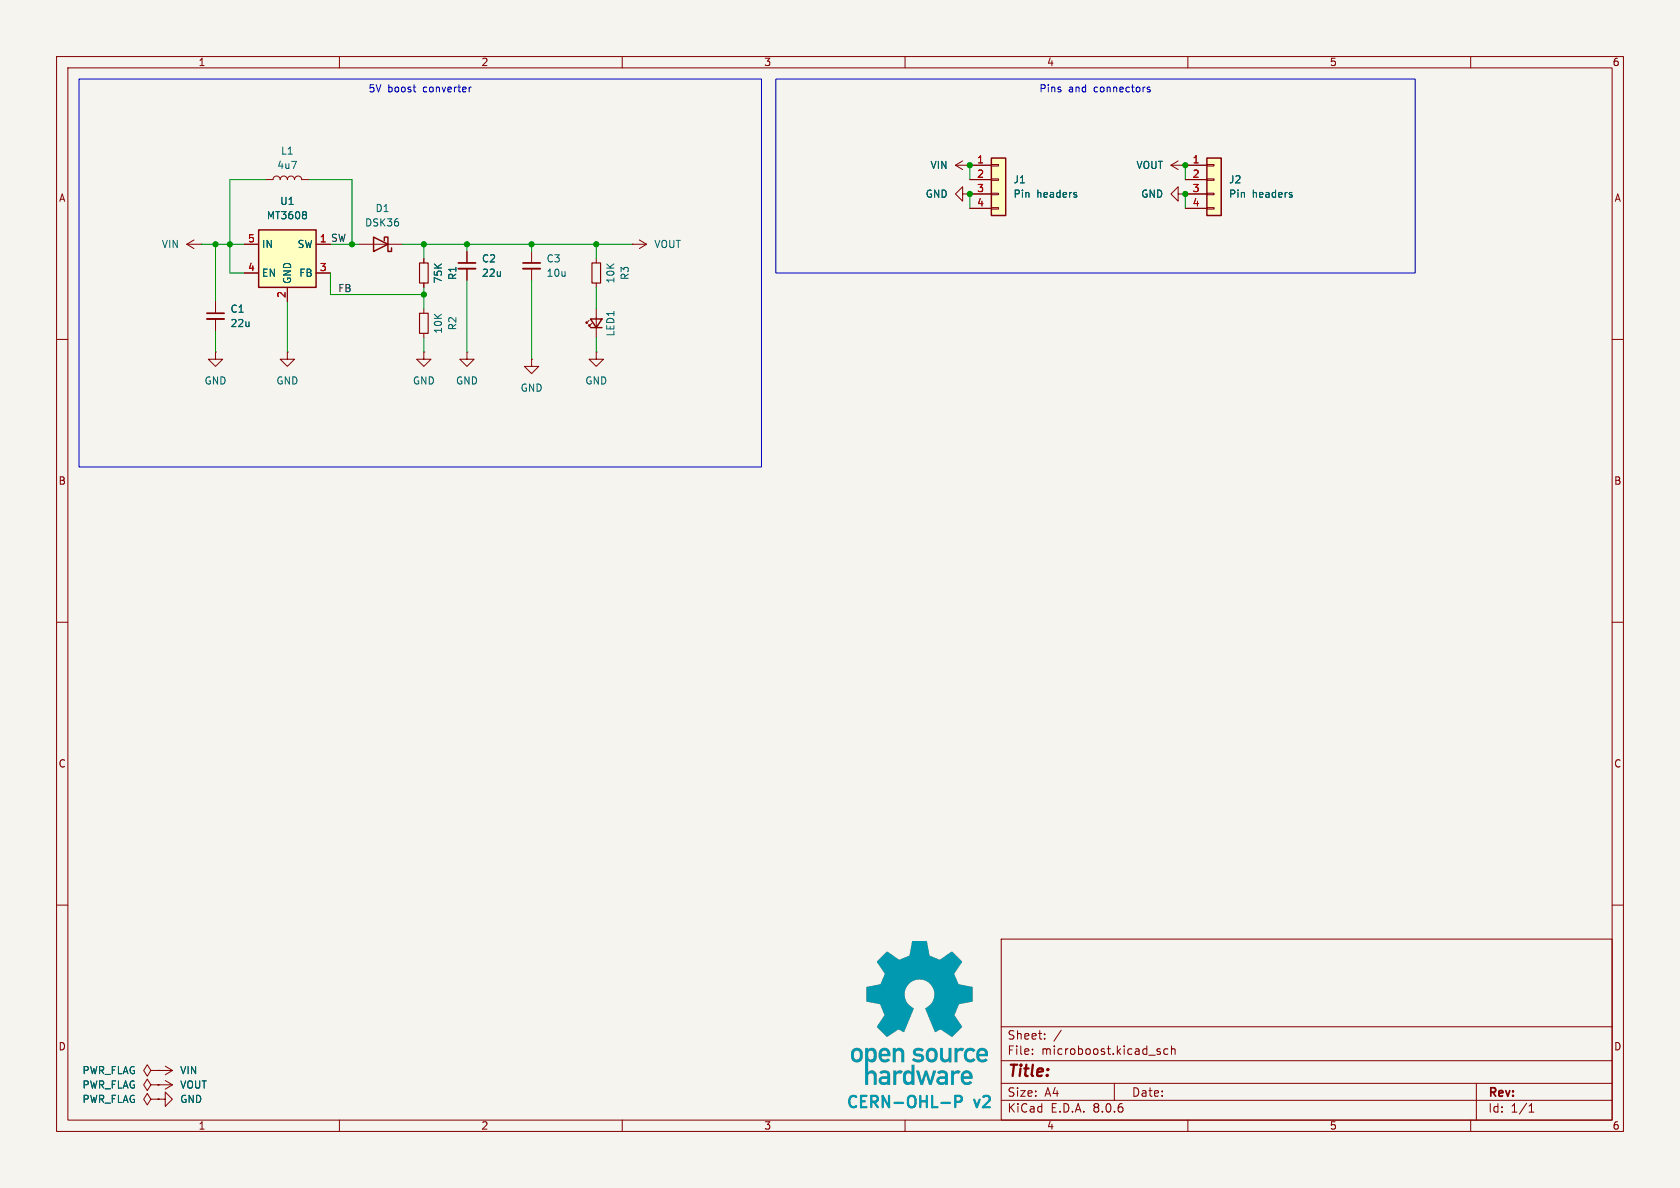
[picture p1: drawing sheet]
(kicad_sch
 (version 20231120)
 (generator "eeschema")
 (generator_version "8.0")
 (paper "A4")
 (lib_symbols
  (symbol "Connector_Generic:Conn_01x04"
   (pin_names
    (offset 1.016) hide) (exclude_from_sim no) (in_bom yes) (on_board yes)
   (property "Reference" "J" (at 0 5.08 0) (effects (font (size 1.27 1.27))))
   (property "Value" "Conn_01x04" (at 0 -7.62 0) (effects (font (size 1.27 1.27))))
   (property "Footprint" "" (at 0 0 0) (effects (font (size 1.27 1.27)) (hide yes)))
   (property "Datasheet" "~" (at 0 0 0) (effects (font (size 1.27 1.27)) (hide yes)))
   (property "Description" "Generic connector, single row, 01x04, script generated (kicad-library-utils/schlib/autogen/connector/)" (at 0 0 0) (effects (font (size 1.27 1.27)) (hide yes)))
   (symbol "Conn_01x04_1_1"
    (rectangle (start -1.27 -4.953) (end 0 -5.207) (stroke (width 0.1524) (type default)) (fill (type none)))
    (rectangle (start -1.27 -2.413) (end 0 -2.667) (stroke (width 0.1524) (type default)) (fill (type none)))
    (rectangle (start -1.27 0.127) (end 0 -0.127) (stroke (width 0.1524) (type default)) (fill (type none)))
    (rectangle (start -1.27 2.667) (end 0 2.413) (stroke (width 0.1524) (type default)) (fill (type none)))
    (rectangle (start -1.27 3.81) (end 1.27 -6.35) (stroke (width 0.254) (type default)) (fill (type background)))
    (pin passive line (at -5.08 2.54 0) (length 3.81) (name "Pin_1" (effects (font (size 1.27 1.27)))) (number "1" (effects (font (size 1.27 1.27)))))
    (pin passive line (at -5.08 0 0) (length 3.81) (name "Pin_2" (effects (font (size 1.27 1.27)))) (number "2" (effects (font (size 1.27 1.27)))))
    (pin passive line (at -5.08 -2.54 0) (length 3.81) (name "Pin_3" (effects (font (size 1.27 1.27)))) (number "3" (effects (font (size 1.27 1.27)))))
    (pin passive line (at -5.08 -5.08 0) (length 3.81) (name "Pin_4" (effects (font (size 1.27 1.27)))) (number "4" (effects (font (size 1.27 1.27)))))))
  (symbol "Device:C_Small"
   (pin_numbers hide)
   (pin_names
    (offset 0.254) hide) (exclude_from_sim no) (in_bom yes) (on_board yes)
   (property "Reference" "C" (at 0.254 1.778 0) (effects (font (size 1.27 1.27)) (justify left)))
   (property "Value" "C_Small" (at 0.254 -2.032 0) (effects (font (size 1.27 1.27)) (justify left)))
   (property "Footprint" "" (at 0 0 0) (effects (font (size 1.27 1.27)) (hide yes)))
   (property "Datasheet" "~" (at 0 0 0) (effects (font (size 1.27 1.27)) (hide yes)))
   (property "Description" "Unpolarized capacitor, small symbol" (at 0 0 0) (effects (font (size 1.27 1.27)) (hide yes)))
   (symbol "C_Small_0_1"
    (polyline (pts (xy -1.524 -0.508) (xy 1.524 -0.508)) (stroke (width 0.3302) (type default)) (fill (type none)))
    (polyline (pts (xy -1.524 0.508) (xy 1.524 0.508)) (stroke (width 0.3048) (type default)) (fill (type none))))
   (symbol "C_Small_1_1"
    (pin passive line (at 0 2.54 270) (length 2.032) (name "~" (effects (font (size 1.27 1.27)))) (number "1" (effects (font (size 1.27 1.27)))))
    (pin passive line (at 0 -2.54 90) (length 2.032) (name "~" (effects (font (size 1.27 1.27)))) (number "2" (effects (font (size 1.27 1.27)))))))
  (symbol "Device:D_Schottky"
   (pin_numbers hide)
   (pin_names
    (offset 1.016) hide) (exclude_from_sim no) (in_bom yes) (on_board yes)
   (property "Reference" "D" (at 0 2.54 0) (effects (font (size 1.27 1.27))))
   (property "Value" "D_Schottky" (at 0 -2.54 0) (effects (font (size 1.27 1.27))))
   (property "Footprint" "" (at 0 0 0) (effects (font (size 1.27 1.27)) (hide yes)))
   (property "Datasheet" "~" (at 0 0 0) (effects (font (size 1.27 1.27)) (hide yes)))
   (property "Description" "Schottky diode" (at 0 0 0) (effects (font (size 1.27 1.27)) (hide yes)))
   (symbol "D_Schottky_0_1"
    (polyline (pts (xy 1.27 0) (xy -1.27 0)) (stroke (width 0) (type default)) (fill (type none)))
    (polyline (pts (xy 1.27 1.27) (xy 1.27 -1.27) (xy -1.27 0) (xy 1.27 1.27)) (stroke (width 0.254) (type default)) (fill (type none)))
    (polyline (pts (xy -1.905 0.635) (xy -1.905 1.27) (xy -1.27 1.27) (xy -1.27 -1.27) (xy -0.635 -1.27) (xy -0.635 -0.635)) (stroke (width 0.254) (type default)) (fill (type none))))
   (symbol "D_Schottky_1_1"
    (pin passive line (at -3.81 0 0) (length 2.54) (name "K" (effects (font (size 1.27 1.27)))) (number "1" (effects (font (size 1.27 1.27)))))
    (pin passive line (at 3.81 0 180) (length 2.54) (name "A" (effects (font (size 1.27 1.27)))) (number "2" (effects (font (size 1.27 1.27)))))))
  (symbol "Device:L"
   (pin_numbers hide)
   (pin_names
    (offset 1.016) hide) (exclude_from_sim no) (in_bom yes) (on_board yes)
   (property "Reference" "L" (at -1.27 0 90) (effects (font (size 1.27 1.27))))
   (property "Value" "L" (at 1.905 0 90) (effects (font (size 1.27 1.27))))
   (property "Footprint" "" (at 0 0 0) (effects (font (size 1.27 1.27)) (hide yes)))
   (property "Datasheet" "~" (at 0 0 0) (effects (font (size 1.27 1.27)) (hide yes)))
   (property "Description" "Inductor" (at 0 0 0) (effects (font (size 1.27 1.27)) (hide yes)))
   (symbol "L_0_1"
    (arc (start 0 -2.54) (mid 0.6323 -1.905) (end 0 -1.27) (stroke (width 0) (type default)) (fill (type none)))
    (arc (start 0 -1.27) (mid 0.6323 -0.635) (end 0 0) (stroke (width 0) (type default)) (fill (type none)))
    (arc (start 0 0) (mid 0.6323 0.635) (end 0 1.27) (stroke (width 0) (type default)) (fill (type none)))
    (arc (start 0 1.27) (mid 0.6323 1.905) (end 0 2.54) (stroke (width 0) (type default)) (fill (type none))))
   (symbol "L_1_1"
    (pin passive line (at 0 3.81 270) (length 1.27) (name "1" (effects (font (size 1.27 1.27)))) (number "1" (effects (font (size 1.27 1.27)))))
    (pin passive line (at 0 -3.81 90) (length 1.27) (name "2" (effects (font (size 1.27 1.27)))) (number "2" (effects (font (size 1.27 1.27)))))))
  (symbol "Device:LED_Small"
   (pin_numbers hide)
   (pin_names
    (offset 0.254) hide) (exclude_from_sim no) (in_bom yes) (on_board yes)
   (property "Reference" "D" (at -1.27 3.175 0) (effects (font (size 1.27 1.27)) (justify left)))
   (property "Value" "LED_Small" (at -4.445 -2.54 0) (effects (font (size 1.27 1.27)) (justify left)))
   (property "Footprint" "" (at 0 0 90) (effects (font (size 1.27 1.27)) (hide yes)))
   (property "Datasheet" "~" (at 0 0 90) (effects (font (size 1.27 1.27)) (hide yes)))
   (property "Description" "Light emitting diode, small symbol" (at 0 0 0) (effects (font (size 1.27 1.27)) (hide yes)))
   (symbol "LED_Small_0_1"
    (polyline (pts (xy -0.762 -1.016) (xy -0.762 1.016)) (stroke (width 0.254) (type default)) (fill (type none)))
    (polyline (pts (xy 1.016 0) (xy -0.762 0)) (stroke (width 0) (type default)) (fill (type none)))
    (polyline (pts (xy 0.762 -1.016) (xy -0.762 0) (xy 0.762 1.016) (xy 0.762 -1.016)) (stroke (width 0.254) (type default)) (fill (type none)))
    (polyline (pts (xy 0 0.762) (xy -0.508 1.27) (xy -0.254 1.27) (xy -0.508 1.27) (xy -0.508 1.016)) (stroke (width 0) (type default)) (fill (type none)))
    (polyline (pts (xy 0.508 1.27) (xy 0 1.778) (xy 0.254 1.778) (xy 0 1.778) (xy 0 1.524)) (stroke (width 0) (type default)) (fill (type none))))
   (symbol "LED_Small_1_1"
    (pin passive line (at -2.54 0 0) (length 1.778) (name "K" (effects (font (size 1.27 1.27)))) (number "1" (effects (font (size 1.27 1.27)))))
    (pin passive line (at 2.54 0 180) (length 1.778) (name "A" (effects (font (size 1.27 1.27)))) (number "2" (effects (font (size 1.27 1.27)))))))
  (symbol "Device:R_Small"
   (pin_numbers hide)
   (pin_names
    (offset 0.254) hide) (exclude_from_sim no) (in_bom yes) (on_board yes)
   (property "Reference" "R" (at 0.762 0.508 0) (effects (font (size 1.27 1.27)) (justify left)))
   (property "Value" "R_Small" (at 0.762 -1.016 0) (effects (font (size 1.27 1.27)) (justify left)))
   (property "Footprint" "" (at 0 0 0) (effects (font (size 1.27 1.27)) (hide yes)))
   (property "Datasheet" "~" (at 0 0 0) (effects (font (size 1.27 1.27)) (hide yes)))
   (property "Description" "Resistor, small symbol" (at 0 0 0) (effects (font (size 1.27 1.27)) (hide yes)))
   (symbol "R_Small_0_1"
    (rectangle (start -0.762 1.778) (end 0.762 -1.778) (stroke (width 0.2032) (type default)) (fill (type none))))
   (symbol "R_Small_1_1"
    (pin passive line (at 0 2.54 270) (length 0.762) (name "~" (effects (font (size 1.27 1.27)))) (number "1" (effects (font (size 1.27 1.27)))))
    (pin passive line (at 0 -2.54 90) (length 0.762) (name "~" (effects (font (size 1.27 1.27)))) (number "2" (effects (font (size 1.27 1.27)))))))
  (symbol "lcsc:MT3608" (exclude_from_sim no) (in_bom yes) (on_board yes)
   (property "Reference" "U" (at -2.54 8.89 0) (effects (font (size 1.27 1.27)) (justify left)))
   (property "Value" "MT3608" (at -3.81 6.35 0) (effects (font (size 1.27 1.27)) (justify left)))
   (property "Footprint" "Package_TO_SOT_SMD:SOT-23-6" (at 1.27 -6.35 0) (effects (font (size 1.27 1.27)
    (italic yes)) (justify left) (hide yes)))
   (property "Datasheet" "https://www.olimex.com/Products/Breadboarding/BB-PWR-3608/resources/MT3608.pdf" (at -6.35 11.43 0) (effects (font (size 1.27 1.27)) (hide yes)))
   (property "Description" "High Efficiency 1.2MHz 2A Step Up Converter, 2-24V Vin, 28V Vout, 4A current limit, 1.2MHz, SOT23-6" (at 0 0 0) (effects (font (size 1.27 1.27)) (hide yes)))
   (property "LCSC Part" "C84817" (at 0 0 0) (effects (font (size 1.27 1.27)) (hide yes)))
   (property "JLCPCB_CORRECTION" "0; 0; 270" (at 0 0 0) (effects (font (size 1.27 1.27)) (hide yes)))
   (symbol "MT3608_0_1"
    (rectangle (start -5.08 5.08) (end 5.08 -5.08) (stroke (width 0.254) (type default)) (fill (type background))))
   (symbol "MT3608_1_1"
    (pin passive line (at 7.62 2.54 180) (length 2.54) (name "SW" (effects (font (size 1.27 1.27)))) (number "1" (effects (font (size 1.27 1.27)))))
    (pin power_in line (at 0 -7.62 90) (length 2.54) (name "GND" (effects (font (size 1.27 1.27)))) (number "2" (effects (font (size 1.27 1.27)))))
    (pin input line (at 7.62 -2.54 180) (length 2.54) (name "FB" (effects (font (size 1.27 1.27)))) (number "3" (effects (font (size 1.27 1.27)))))
    (pin input line (at -7.62 -2.54 0) (length 2.54) (name "EN" (effects (font (size 1.27 1.27)))) (number "4" (effects (font (size 1.27 1.27)))))
    (pin power_in line (at -7.62 2.54 0) (length 2.54) (name "IN" (effects (font (size 1.27 1.27)))) (number "5" (effects (font (size 1.27 1.27)))))
    (pin no_connect line (at 5.08 0 180) (length 2.54) hide (name "NC" (effects (font (size 1.27 1.27)))) (number "6" (effects (font (size 1.27 1.27)))))))
  (symbol "power:GND"
   (power)
   (pin_numbers hide)
   (pin_names
    (offset 0) hide) (exclude_from_sim no) (in_bom yes) (on_board yes)
   (property "Reference" "#PWR" (at 0 -6.35 0) (effects (font (size 1.27 1.27)) (hide yes)))
   (property "Value" "GND" (at 0 -3.81 0) (effects (font (size 1.27 1.27))))
   (property "Footprint" "" (at 0 0 0) (effects (font (size 1.27 1.27)) (hide yes)))
   (property "Datasheet" "" (at 0 0 0) (effects (font (size 1.27 1.27)) (hide yes)))
   (property "Description" "Power symbol creates a global label with name \"GND\" , ground" (at 0 0 0) (effects (font (size 1.27 1.27)) (hide yes)))
   (symbol "GND_0_1"
    (polyline (pts (xy 0 0) (xy 0 -1.27) (xy 1.27 -1.27) (xy 0 -2.54) (xy -1.27 -1.27) (xy 0 -1.27)) (stroke (width 0) (type default)) (fill (type none))))
   (symbol "GND_1_1"
    (pin power_in line (at 0 0 270) (length 0) (name "~" (effects (font (size 1.27 1.27)))) (number "1" (effects (font (size 1.27 1.27)))))))
  (symbol "power:PWR_FLAG"
   (power)
   (pin_numbers hide)
   (pin_names
    (offset 0) hide) (exclude_from_sim no) (in_bom yes) (on_board yes)
   (property "Reference" "#FLG" (at 0 1.905 0) (effects (font (size 1.27 1.27)) (hide yes)))
   (property "Value" "PWR_FLAG" (at 0 3.81 0) (effects (font (size 1.27 1.27))))
   (property "Footprint" "" (at 0 0 0) (effects (font (size 1.27 1.27)) (hide yes)))
   (property "Datasheet" "~" (at 0 0 0) (effects (font (size 1.27 1.27)) (hide yes)))
   (property "Description" "Special symbol for telling ERC where power comes from" (at 0 0 0) (effects (font (size 1.27 1.27)) (hide yes)))
   (symbol "PWR_FLAG_0_0"
    (pin power_out line (at 0 0 90) (length 0) (name "~" (effects (font (size 1.27 1.27)))) (number "1" (effects (font (size 1.27 1.27))))))
   (symbol "PWR_FLAG_0_1"
    (polyline (pts (xy 0 0) (xy 0 1.27) (xy -1.016 1.905) (xy 0 2.54) (xy 1.016 1.905) (xy 0 1.27)) (stroke (width 0) (type default)) (fill (type none)))))
  (symbol "power:VCC"
   (power)
   (pin_numbers hide)
   (pin_names
    (offset 0) hide) (exclude_from_sim no) (in_bom yes) (on_board yes)
   (property "Reference" "#PWR" (at 0 -3.81 0) (effects (font (size 1.27 1.27)) (hide yes)))
   (property "Value" "VCC" (at 0 3.556 0) (effects (font (size 1.27 1.27))))
   (property "Footprint" "" (at 0 0 0) (effects (font (size 1.27 1.27)) (hide yes)))
   (property "Datasheet" "" (at 0 0 0) (effects (font (size 1.27 1.27)) (hide yes)))
   (property "Description" "Power symbol creates a global label with name \"VCC\"" (at 0 0 0) (effects (font (size 1.27 1.27)) (hide yes)))
   (symbol "VCC_0_1"
    (polyline (pts (xy -0.762 1.27) (xy 0 2.54)) (stroke (width 0) (type default)) (fill (type none)))
    (polyline (pts (xy 0 0) (xy 0 2.54)) (stroke (width 0) (type default)) (fill (type none)))
    (polyline (pts (xy 0 2.54) (xy 0.762 1.27)) (stroke (width 0) (type default)) (fill (type none))))
   (symbol "VCC_1_1"
    (pin power_in line (at 0 0 90) (length 0) (name "~" (effects (font (size 1.27 1.27)))) (number "1" (effects (font (size 1.27 1.27))))))))
 (junction
  (at 171.45 34.29)
  (diameter 0)
  (color 0 0 0 0))
 (junction
  (at 74.93 52.07)
  (diameter 0)
  (color 0 0 0 0))
 (junction
  (at 82.55 43.18)
  (diameter 0)
  (color 0 0 0 0))
 (junction
  (at 105.41 43.18)
  (diameter 0)
  (color 0 0 0 0))
 (junction
  (at 209.55 29.21)
  (diameter 0)
  (color 0 0 0 0))
 (junction
  (at 209.55 34.29)
  (diameter 0)
  (color 0 0 0 0))
 (junction
  (at 171.45 29.21)
  (diameter 0)
  (color 0 0 0 0))
 (junction
  (at 62.23 43.18)
  (diameter 0)
  (color 0 0 0 0))
 (junction
  (at 40.64 43.18)
  (diameter 0)
  (color 0 0 0 0))
 (junction
  (at 93.98 43.18)
  (diameter 0)
  (color 0 0 0 0))
 (junction
  (at 74.93 43.18)
  (diameter 0)
  (color 0 0 0 0))
 (junction
  (at 38.1 43.18)
  (diameter 0)
  (color 0 0 0 0))
 (wire
  (pts (xy 105.41 50.8) (xy 105.41 54.61))
  (stroke (width 0) (type default)))
 (wire
  (pts (xy 43.18 48.26) (xy 40.64 48.26))
  (stroke (width 0) (type default)))
 (wire
  (pts (xy 74.93 43.18) (xy 82.55 43.18))
  (stroke (width 0) (type default)))
 (wire
  (pts (xy 58.42 48.26) (xy 58.42 52.07))
  (stroke (width 0) (type default)))
 (wire
  (pts (xy 38.1 58.42) (xy 38.1 62.23))
  (stroke (width 0) (type default)))
 (wire
  (pts (xy 71.12 43.18) (xy 74.93 43.18))
  (stroke (width 0) (type default)))
 (wire
  (pts (xy 74.93 43.18) (xy 74.93 45.72))
  (stroke (width 0) (type default)))
 (wire
  (pts (xy 93.98 49.53) (xy 93.98 63.5))
  (stroke (width 0) (type default)))
 (wire
  (pts (xy 82.55 43.18) (xy 82.55 44.45))
  (stroke (width 0) (type default)))
 (wire
  (pts (xy 58.42 43.18) (xy 62.23 43.18))
  (stroke (width 0) (type default)))
 (wire
  (pts (xy 40.64 31.75) (xy 40.64 43.18))
  (stroke (width 0) (type default)))
 (wire
  (pts (xy 105.41 43.18) (xy 105.41 45.72))
  (stroke (width 0) (type default)))
 (wire
  (pts (xy 62.23 43.18) (xy 63.5 43.18))
  (stroke (width 0) (type default)))
 (wire
  (pts (xy 74.93 50.8) (xy 74.93 52.07))
  (stroke (width 0) (type default)))
 (wire
  (pts (xy 38.1 43.18) (xy 40.64 43.18))
  (stroke (width 0) (type default)))
 (wire
  (pts (xy 40.64 48.26) (xy 40.64 43.18))
  (stroke (width 0) (type default)))
 (wire
  (pts (xy 105.41 43.18) (xy 111.76 43.18))
  (stroke (width 0) (type default)))
 (wire
  (pts (xy 38.1 43.18) (xy 38.1 53.34))
  (stroke (width 0) (type default)))
 (wire
  (pts (xy 171.45 29.21) (xy 171.45 31.75))
  (stroke (width 0) (type default)))
 (wire
  (pts (xy 62.23 31.75) (xy 62.23 43.18))
  (stroke (width 0) (type default)))
 (wire
  (pts (xy 54.61 31.75) (xy 62.23 31.75))
  (stroke (width 0) (type default)))
 (wire
  (pts (xy 74.93 59.69) (xy 74.93 62.23))
  (stroke (width 0) (type default)))
 (wire
  (pts (xy 40.64 31.75) (xy 46.99 31.75))
  (stroke (width 0) (type default)))
 (wire
  (pts (xy 50.8 53.34) (xy 50.8 62.23))
  (stroke (width 0) (type default)))
 (wire
  (pts (xy 82.55 49.53) (xy 82.55 62.23))
  (stroke (width 0) (type default)))
 (wire
  (pts (xy 171.45 34.29) (xy 171.45 36.83))
  (stroke (width 0) (type default)))
 (wire
  (pts (xy 58.42 52.07) (xy 74.93 52.07))
  (stroke (width 0) (type default)))
 (wire
  (pts (xy 74.93 52.07) (xy 74.93 54.61))
  (stroke (width 0) (type default)))
 (wire
  (pts (xy 82.55 43.18) (xy 93.98 43.18))
  (stroke (width 0) (type default)))
 (wire
  (pts (xy 105.41 59.69) (xy 105.41 62.23))
  (stroke (width 0) (type default)))
 (wire
  (pts (xy 93.98 43.18) (xy 105.41 43.18))
  (stroke (width 0) (type default)))
 (wire
  (pts (xy 40.64 43.18) (xy 43.18 43.18))
  (stroke (width 0) (type default)))
 (wire
  (pts (xy 93.98 43.18) (xy 93.98 44.45))
  (stroke (width 0) (type default)))
 (wire
  (pts (xy 209.55 34.29) (xy 209.55 36.83))
  (stroke (width 0) (type default)))
 (wire
  (pts (xy 209.55 29.21) (xy 209.55 31.75))
  (stroke (width 0) (type default)))
 (wire
  (pts (xy 35.56 43.18) (xy 38.1 43.18))
  (stroke (width 0) (type default)))
 (image
  (at 162.56 179.07)
  (scale 0.37481)
  (data))
 (text_box "Pins and connectors"
  (exclude_from_sim no)
  (at 137.16 13.97 0)
  (size 113.03 34.29)
  (stroke (width 0) (type default))
  (fill (type none))
  (effects (font (size 1.27 1.27)) (justify top)))
 (text_box "5V boost converter\n"
  (exclude_from_sim no)
  (at 13.97 13.97 0)
  (size 120.65 68.58)
  (stroke (width 0) (type default))
  (fill (type none))
  (effects (font (size 1.27 1.27)) (justify top)))
 (text "CERN-OHL-P v2"
  (exclude_from_sim no)
  (at 162.56 195.072 0)
  (effects (font (size 2 2) (thickness 0.4)
    (bold yes) (color 0 153 176 1))))
 (label "FB"
  (at 59.69 52.07 0)
  (fields_autoplaced yes)
  (effects (font (size 1.27 1.27)) (justify left bottom)))
 (label "SW"
  (at 58.42 43.18 0)
  (fields_autoplaced yes)
  (effects (font (size 1.27 1.27)) (justify left bottom)))
 (symbol
  (lib_id "Device:D_Schottky")
  (at 67.31 43.18 180)
  (unit 1)
  (exclude_from_sim no)
  (in_bom yes)
  (on_board yes)
  (dnp no)
  (fields_autoplaced yes)
  (property "Reference" "D1" (at 67.6275 36.83 0) (effects (font (size 1.27 1.27))))
  (property "Value" "DSK36" (at 67.6275 39.37 0) (effects (font (size 1.27 1.27))))
  (property "Footprint" "custom:D_SOD-123F_simple" (at 67.31 43.18 0) (effects (font (size 1.27 1.27)) (hide yes)))
  (property "Datasheet" "~" (at 67.31 43.18 0) (effects (font (size 1.27 1.27)) (hide yes)))
  (property "Description" "Schottky diode" (at 67.31 43.18 0) (effects (font (size 1.27 1.27)) (hide yes)))
  (pin "2")
  (pin "1"))
 (symbol
  (lib_id "Device:C_Small")
  (at 38.1 55.88 0)
  (unit 1)
  (exclude_from_sim no)
  (in_bom yes)
  (on_board yes)
  (dnp no)
  (fields_autoplaced yes)
  (property "Reference" "C1" (at 40.64 54.6162 0) (effects (font (size 1.27 1.27)) (justify left)))
  (property "Value" "22u" (at 40.64 57.1562 0) (effects (font (size 1.27 1.27)) (justify left)))
  (property "Footprint" "custom:C_0805_2012Metric_Pad1.18x1.45mm_HandSolder" (at 38.1 55.88 0) (effects (font (size 1.27 1.27)) (hide yes)))
  (property "Datasheet" "~" (at 38.1 55.88 0) (effects (font (size 1.27 1.27)) (hide yes)))
  (property "Description" "Unpolarized capacitor, small symbol" (at 38.1 55.88 0) (effects (font (size 1.27 1.27)) (hide yes)))
  (pin "1")
  (pin "2"))
 (symbol
  (lib_id "Device:L")
  (at 50.8 31.75 90)
  (unit 1)
  (exclude_from_sim no)
  (in_bom yes)
  (on_board yes)
  (dnp no)
  (property "Reference" "L1" (at 50.8 26.67 90) (effects (font (size 1.27 1.27))))
  (property "Value" "4u7" (at 50.8 29.21 90) (effects (font (size 1.27 1.27))))
  (property "Footprint" "lcsc:IND-SMD_L2.5-W2.0_MHCHL2520" (at 50.8 31.75 0) (effects (font (size 1.27 1.27)) (hide yes)))
  (property "Datasheet" "~" (at 50.8 31.75 0) (effects (font (size 1.27 1.27)) (hide yes)))
  (property "Description" "Inductor" (at 50.8 31.75 0) (effects (font (size 1.27 1.27)) (hide yes)))
  (pin "2")
  (pin "1"))
 (symbol
  (lib_id "power:GND")
  (at 93.98 63.5 0)
  (unit 1)
  (exclude_from_sim no)
  (in_bom yes)
  (on_board yes)
  (dnp no)
  (fields_autoplaced yes)
  (property "Reference" "#PWR08" (at 93.98 69.85 0) (effects (font (size 1.27 1.27)) (hide yes)))
  (property "Value" "GND" (at 93.98 68.58 0) (effects (font (size 1.27 1.27))))
  (property "Footprint" "" (at 93.98 63.5 0) (effects (font (size 1.27 1.27)) (hide yes)))
  (property "Datasheet" "" (at 93.98 63.5 0) (effects (font (size 1.27 1.27)) (hide yes)))
  (property "Description" "Power symbol creates a global label with name \"GND\" , ground" (at 93.98 63.5 0) (effects (font (size 1.27 1.27)) (hide yes)))
  (pin "1"))
 (symbol
  (lib_id "power:GND")
  (at 209.55 34.29 270)
  (mirror x)
  (unit 1)
  (exclude_from_sim no)
  (in_bom yes)
  (on_board yes)
  (dnp no)
  (fields_autoplaced yes)
  (property "Reference" "#PWR015" (at 203.2 34.29 0) (effects (font (size 1.27 1.27)) (hide yes)))
  (property "Value" "GND" (at 205.74 34.2899 90) (effects (font (size 1.27 1.27)) (justify right)))
  (property "Footprint" "" (at 209.55 34.29 0) (effects (font (size 1.27 1.27)) (hide yes)))
  (property "Datasheet" "" (at 209.55 34.29 0) (effects (font (size 1.27 1.27)) (hide yes)))
  (property "Description" "Power symbol creates a global label with name \"GND\" , ground" (at 209.55 34.29 0) (effects (font (size 1.27 1.27)) (hide yes)))
  (pin "1"))
 (symbol
  (lib_id "power:VCC")
  (at 27.94 189.23 270)
  (unit 1)
  (exclude_from_sim no)
  (in_bom yes)
  (on_board yes)
  (dnp no)
  (fields_autoplaced yes)
  (property "Reference" "#PWR01" (at 24.13 189.23 0) (effects (font (size 1.27 1.27)) (hide yes)))
  (property "Value" "VIN" (at 31.75 189.2301 90) (effects (font (size 1.27 1.27)) (justify left)))
  (property "Footprint" "" (at 27.94 189.23 0) (effects (font (size 1.27 1.27)) (hide yes)))
  (property "Datasheet" "" (at 27.94 189.23 0) (effects (font (size 1.27 1.27)) (hide yes)))
  (property "Description" "Power symbol creates a global label with name \"VCC\"" (at 27.94 189.23 0) (effects (font (size 1.27 1.27)) (hide yes)))
  (pin "1"))
 (symbol
  (lib_id "Connector_Generic:Conn_01x04")
  (at 214.63 31.75 0)
  (unit 1)
  (exclude_from_sim no)
  (in_bom yes)
  (on_board yes)
  (dnp no)
  (fields_autoplaced yes)
  (property "Reference" "J2" (at 217.17 31.7499 0) (effects (font (size 1.27 1.27)) (justify left)))
  (property "Value" "Pin headers" (at 217.17 34.2899 0) (effects (font (size 1.27 1.27)) (justify left)))
  (property "Footprint" "custom:PinHeader_1x04_P2.54mm_Vertical_simple_pad3,4gnd" (at 214.63 31.75 0) (effects (font (size 1.27 1.27)) (hide yes)))
  (property "Datasheet" "~" (at 214.63 31.75 0) (effects (font (size 1.27 1.27)) (hide yes)))
  (property "Description" "Generic connector, single row, 01x04, script generated (kicad-library-utils/schlib/autogen/connector/)" (at 214.63 31.75 0) (effects (font (size 1.27 1.27)) (hide yes)))
  (pin "3")
  (pin "4")
  (pin "1")
  (pin "2"))
 (symbol
  (lib_id "power:PWR_FLAG")
  (at 27.94 194.31 90)
  (unit 1)
  (exclude_from_sim no)
  (in_bom yes)
  (on_board yes)
  (dnp no)
  (fields_autoplaced yes)
  (property "Reference" "#FLG01" (at 26.035 194.31 0) (effects (font (size 1.27 1.27)) (hide yes)))
  (property "Value" "PWR_FLAG" (at 24.13 194.3101 90) (effects (font (size 1.27 1.27)) (justify left)))
  (property "Footprint" "" (at 27.94 194.31 0) (effects (font (size 1.27 1.27)) (hide yes)))
  (property "Datasheet" "~" (at 27.94 194.31 0) (effects (font (size 1.27 1.27)) (hide yes)))
  (property "Description" "Special symbol for telling ERC where power comes from" (at 27.94 194.31 0) (effects (font (size 1.27 1.27)) (hide yes)))
  (pin "1"))
 (symbol
  (lib_id "Connector_Generic:Conn_01x04")
  (at 176.53 31.75 0)
  (unit 1)
  (exclude_from_sim no)
  (in_bom yes)
  (on_board yes)
  (dnp no)
  (fields_autoplaced yes)
  (property "Reference" "J1" (at 179.07 31.7499 0) (effects (font (size 1.27 1.27)) (justify left)))
  (property "Value" "Pin headers" (at 179.07 34.2899 0) (effects (font (size 1.27 1.27)) (justify left)))
  (property "Footprint" "custom:PinHeader_1x04_P2.54mm_Vertical_simple_pad3,4gnd" (at 176.53 31.75 0) (effects (font (size 1.27 1.27)) (hide yes)))
  (property "Datasheet" "~" (at 176.53 31.75 0) (effects (font (size 1.27 1.27)) (hide yes)))
  (property "Description" "Generic connector, single row, 01x04, script generated (kicad-library-utils/schlib/autogen/connector/)" (at 176.53 31.75 0) (effects (font (size 1.27 1.27)) (hide yes)))
  (pin "3")
  (pin "4")
  (pin "1")
  (pin "2"))
 (symbol
  (lib_id "power:GND")
  (at 38.1 62.23 0)
  (unit 1)
  (exclude_from_sim no)
  (in_bom yes)
  (on_board yes)
  (dnp no)
  (fields_autoplaced yes)
  (property "Reference" "#PWR03" (at 38.1 68.58 0) (effects (font (size 1.27 1.27)) (hide yes)))
  (property "Value" "GND" (at 38.1 67.31 0) (effects (font (size 1.27 1.27))))
  (property "Footprint" "" (at 38.1 62.23 0) (effects (font (size 1.27 1.27)) (hide yes)))
  (property "Datasheet" "" (at 38.1 62.23 0) (effects (font (size 1.27 1.27)) (hide yes)))
  (property "Description" "Power symbol creates a global label with name \"GND\" , ground" (at 38.1 62.23 0) (effects (font (size 1.27 1.27)) (hide yes)))
  (pin "1"))
 (symbol
  (lib_id "power:VCC")
  (at 209.55 29.21 90)
  (mirror x)
  (unit 1)
  (exclude_from_sim no)
  (in_bom yes)
  (on_board yes)
  (dnp no)
  (fields_autoplaced yes)
  (property "Reference" "#PWR014" (at 213.36 29.21 0) (effects (font (size 1.27 1.27)) (hide yes)))
  (property "Value" "VOUT" (at 205.74 29.2099 90) (effects (font (size 1.27 1.27)) (justify left)))
  (property "Footprint" "" (at 209.55 29.21 0) (effects (font (size 1.27 1.27)) (hide yes)))
  (property "Datasheet" "" (at 209.55 29.21 0) (effects (font (size 1.27 1.27)) (hide yes)))
  (property "Description" "Power symbol creates a global label with name \"VCC\"" (at 209.55 29.21 0) (effects (font (size 1.27 1.27)) (hide yes)))
  (pin "1"))
 (symbol
  (lib_id "Device:R_Small")
  (at 105.41 48.26 0)
  (mirror x)
  (unit 1)
  (exclude_from_sim no)
  (in_bom yes)
  (on_board yes)
  (dnp no)
  (property "Reference" "R3" (at 110.49 48.26 90) (effects (font (size 1.27 1.27))))
  (property "Value" "10K" (at 107.95 48.26 90) (effects (font (size 1.27 1.27))))
  (property "Footprint" "Resistor_SMD:R_0603_1608Metric_Pad0.98x0.95mm_HandSolder" (at 105.41 48.26 0) (effects (font (size 1.27 1.27)) (hide yes)))
  (property "Datasheet" "~" (at 105.41 48.26 0) (effects (font (size 1.27 1.27)) (hide yes)))
  (property "Description" "Resistor, small symbol" (at 105.41 48.26 0) (effects (font (size 1.27 1.27)) (hide yes)))
  (pin "2")
  (pin "1"))
 (symbol
  (lib_id "Device:C_Small")
  (at 82.55 46.99 0)
  (unit 1)
  (exclude_from_sim no)
  (in_bom yes)
  (on_board yes)
  (dnp no)
  (fields_autoplaced yes)
  (property "Reference" "C2" (at 85.09 45.7262 0) (effects (font (size 1.27 1.27)) (justify left)))
  (property "Value" "22u" (at 85.09 48.2662 0) (effects (font (size 1.27 1.27)) (justify left)))
  (property "Footprint" "custom:C_0805_2012Metric_Pad1.18x1.45mm_HandSolder" (at 82.55 46.99 0) (effects (font (size 1.27 1.27)) (hide yes)))
  (property "Datasheet" "~" (at 82.55 46.99 0) (effects (font (size 1.27 1.27)) (hide yes)))
  (property "Description" "Unpolarized capacitor, small symbol" (at 82.55 46.99 0) (effects (font (size 1.27 1.27)) (hide yes)))
  (pin "1")
  (pin "2"))
 (symbol
  (lib_id "Device:C_Small")
  (at 93.98 46.99 0)
  (unit 1)
  (exclude_from_sim no)
  (in_bom yes)
  (on_board yes)
  (dnp no)
  (fields_autoplaced yes)
  (property "Reference" "C3" (at 96.52 45.7262 0) (effects (font (size 1.27 1.27)) (justify left)))
  (property "Value" "10u" (at 96.52 48.2662 0) (effects (font (size 1.27 1.27)) (justify left)))
  (property "Footprint" "custom:C_0603_1608Metric_Pad1.08x0.95mm_HandSolder" (at 93.98 46.99 0) (effects (font (size 1.27 1.27)) (hide yes)))
  (property "Datasheet" "~" (at 93.98 46.99 0) (effects (font (size 1.27 1.27)) (hide yes)))
  (property "Description" "Unpolarized capacitor, small symbol" (at 93.98 46.99 0) (effects (font (size 1.27 1.27)) (hide yes)))
  (pin "1")
  (pin "2"))
 (symbol
  (lib_id "power:PWR_FLAG")
  (at 27.94 191.77 90)
  (unit 1)
  (exclude_from_sim no)
  (in_bom yes)
  (on_board yes)
  (dnp no)
  (fields_autoplaced yes)
  (property "Reference" "#FLG02" (at 26.035 191.77 0) (effects (font (size 1.27 1.27)) (hide yes)))
  (property "Value" "PWR_FLAG" (at 24.13 191.7701 90) (effects (font (size 1.27 1.27)) (justify left)))
  (property "Footprint" "" (at 27.94 191.77 0) (effects (font (size 1.27 1.27)) (hide yes)))
  (property "Datasheet" "~" (at 27.94 191.77 0) (effects (font (size 1.27 1.27)) (hide yes)))
  (property "Description" "Special symbol for telling ERC where power comes from" (at 27.94 191.77 0) (effects (font (size 1.27 1.27)) (hide yes)))
  (pin "1"))
 (symbol
  (lib_id "power:GND")
  (at 82.55 62.23 0)
  (unit 1)
  (exclude_from_sim no)
  (in_bom yes)
  (on_board yes)
  (dnp no)
  (fields_autoplaced yes)
  (property "Reference" "#PWR06" (at 82.55 68.58 0) (effects (font (size 1.27 1.27)) (hide yes)))
  (property "Value" "GND" (at 82.55 67.31 0) (effects (font (size 1.27 1.27))))
  (property "Footprint" "" (at 82.55 62.23 0) (effects (font (size 1.27 1.27)) (hide yes)))
  (property "Datasheet" "" (at 82.55 62.23 0) (effects (font (size 1.27 1.27)) (hide yes)))
  (property "Description" "Power symbol creates a global label with name \"GND\" , ground" (at 82.55 62.23 0) (effects (font (size 1.27 1.27)) (hide yes)))
  (pin "1"))
 (symbol
  (lib_id "power:PWR_FLAG")
  (at 27.94 189.23 90)
  (unit 1)
  (exclude_from_sim no)
  (in_bom yes)
  (on_board yes)
  (dnp no)
  (fields_autoplaced yes)
  (property "Reference" "#FLG03" (at 26.035 189.23 0) (effects (font (size 1.27 1.27)) (hide yes)))
  (property "Value" "PWR_FLAG" (at 24.13 189.2301 90) (effects (font (size 1.27 1.27)) (justify left)))
  (property "Footprint" "" (at 27.94 189.23 0) (effects (font (size 1.27 1.27)) (hide yes)))
  (property "Datasheet" "~" (at 27.94 189.23 0) (effects (font (size 1.27 1.27)) (hide yes)))
  (property "Description" "Special symbol for telling ERC where power comes from" (at 27.94 189.23 0) (effects (font (size 1.27 1.27)) (hide yes)))
  (pin "1"))
 (symbol
  (lib_id "power:GND")
  (at 171.45 34.29 270)
  (mirror x)
  (unit 1)
  (exclude_from_sim no)
  (in_bom yes)
  (on_board yes)
  (dnp no)
  (fields_autoplaced yes)
  (property "Reference" "#PWR013" (at 165.1 34.29 0) (effects (font (size 1.27 1.27)) (hide yes)))
  (property "Value" "GND" (at 167.64 34.2899 90) (effects (font (size 1.27 1.27)) (justify right)))
  (property "Footprint" "" (at 171.45 34.29 0) (effects (font (size 1.27 1.27)) (hide yes)))
  (property "Datasheet" "" (at 171.45 34.29 0) (effects (font (size 1.27 1.27)) (hide yes)))
  (property "Description" "Power symbol creates a global label with name \"GND\" , ground" (at 171.45 34.29 0) (effects (font (size 1.27 1.27)) (hide yes)))
  (pin "1"))
 (symbol
  (lib_id "power:GND")
  (at 50.8 62.23 0)
  (unit 1)
  (exclude_from_sim no)
  (in_bom yes)
  (on_board yes)
  (dnp no)
  (fields_autoplaced yes)
  (property "Reference" "#PWR04" (at 50.8 68.58 0) (effects (font (size 1.27 1.27)) (hide yes)))
  (property "Value" "GND" (at 50.8 67.31 0) (effects (font (size 1.27 1.27))))
  (property "Footprint" "" (at 50.8 62.23 0) (effects (font (size 1.27 1.27)) (hide yes)))
  (property "Datasheet" "" (at 50.8 62.23 0) (effects (font (size 1.27 1.27)) (hide yes)))
  (property "Description" "Power symbol creates a global label with name \"GND\" , ground" (at 50.8 62.23 0) (effects (font (size 1.27 1.27)) (hide yes)))
  (pin "1"))
 (symbol
  (lib_id "power:VCC")
  (at 35.56 43.18 90)
  (unit 1)
  (exclude_from_sim no)
  (in_bom yes)
  (on_board yes)
  (dnp no)
  (fields_autoplaced yes)
  (property "Reference" "#PWR09" (at 39.37 43.18 0) (effects (font (size 1.27 1.27)) (hide yes)))
  (property "Value" "VIN" (at 31.75 43.1799 90) (effects (font (size 1.27 1.27)) (justify left)))
  (property "Footprint" "" (at 35.56 43.18 0) (effects (font (size 1.27 1.27)) (hide yes)))
  (property "Datasheet" "" (at 35.56 43.18 0) (effects (font (size 1.27 1.27)) (hide yes)))
  (property "Description" "Power symbol creates a global label with name \"VCC\"" (at 35.56 43.18 0) (effects (font (size 1.27 1.27)) (hide yes)))
  (pin "1"))
 (symbol
  (lib_id "Device:R_Small")
  (at 74.93 48.26 0)
  (mirror x)
  (unit 1)
  (exclude_from_sim no)
  (in_bom yes)
  (on_board yes)
  (dnp no)
  (property "Reference" "R1" (at 80.01 48.26 90) (effects (font (size 1.27 1.27))))
  (property "Value" "75K" (at 77.47 48.26 90) (effects (font (size 1.27 1.27))))
  (property "Footprint" "Resistor_SMD:R_0603_1608Metric_Pad0.98x0.95mm_HandSolder" (at 74.93 48.26 0) (effects (font (size 1.27 1.27)) (hide yes)))
  (property "Datasheet" "~" (at 74.93 48.26 0) (effects (font (size 1.27 1.27)) (hide yes)))
  (property "Description" "Resistor, small symbol" (at 74.93 48.26 0) (effects (font (size 1.27 1.27)) (hide yes)))
  (pin "2")
  (pin "1"))
 (symbol
  (lib_id "lcsc:MT3608")
  (at 50.8 45.72 0)
  (unit 1)
  (exclude_from_sim no)
  (in_bom yes)
  (on_board yes)
  (dnp no)
  (fields_autoplaced yes)
  (property "Reference" "U1" (at 50.8 35.56 0) (effects (font (size 1.27 1.27))))
  (property "Value" "MT3608" (at 50.8 38.1 0) (effects (font (size 1.27 1.27))))
  (property "Footprint" "Package_TO_SOT_SMD:SOT-23-6" (at 52.07 52.07 0) (effects (font (size 1.27 1.27)
    (italic yes)) (justify left) (hide yes)))
  (property "Datasheet" "https://www.olimex.com/Products/Breadboarding/BB-PWR-3608/resources/MT3608.pdf" (at 44.45 34.29 0) (effects (font (size 1.27 1.27)) (hide yes)))
  (property "Description" "High Efficiency 1.2MHz 2A Step Up Converter, 2-24V Vin, 28V Vout, 4A current limit, 1.2MHz, SOT23-6" (at 50.8 45.72 0) (effects (font (size 1.27 1.27)) (hide yes)))
  (property "LCSC Part" "C84817" (at 50.8 45.72 0) (effects (font (size 1.27 1.27)) (hide yes)))
  (property "JLCPCB_CORRECTION" "0; 0; 270" (at 50.8 45.72 0) (effects (font (size 1.27 1.27)) (hide yes)))
  (pin "1")
  (pin "5")
  (pin "4")
  (pin "2")
  (pin "3")
  (pin "6"))
 (symbol
  (lib_id "power:VCC")
  (at 111.76 43.18 270)
  (unit 1)
  (exclude_from_sim no)
  (in_bom yes)
  (on_board yes)
  (dnp no)
  (fields_autoplaced yes)
  (property "Reference" "#PWR011" (at 107.95 43.18 0) (effects (font (size 1.27 1.27)) (hide yes)))
  (property "Value" "VOUT" (at 115.57 43.1801 90) (effects (font (size 1.27 1.27)) (justify left)))
  (property "Footprint" "" (at 111.76 43.18 0) (effects (font (size 1.27 1.27)) (hide yes)))
  (property "Datasheet" "" (at 111.76 43.18 0) (effects (font (size 1.27 1.27)) (hide yes)))
  (property "Description" "Power symbol creates a global label with name \"VCC\"" (at 111.76 43.18 0) (effects (font (size 1.27 1.27)) (hide yes)))
  (pin "1"))
 (symbol
  (lib_id "power:VCC")
  (at 27.94 191.77 270)
  (unit 1)
  (exclude_from_sim no)
  (in_bom yes)
  (on_board yes)
  (dnp no)
  (fields_autoplaced yes)
  (property "Reference" "#PWR010" (at 24.13 191.77 0) (effects (font (size 1.27 1.27)) (hide yes)))
  (property "Value" "VOUT" (at 31.75 191.7701 90) (effects (font (size 1.27 1.27)) (justify left)))
  (property "Footprint" "" (at 27.94 191.77 0) (effects (font (size 1.27 1.27)) (hide yes)))
  (property "Datasheet" "" (at 27.94 191.77 0) (effects (font (size 1.27 1.27)) (hide yes)))
  (property "Description" "Power symbol creates a global label with name \"VCC\"" (at 27.94 191.77 0) (effects (font (size 1.27 1.27)) (hide yes)))
  (pin "1"))
 (symbol
  (lib_id "Device:LED_Small")
  (at 105.41 57.15 90)
  (unit 1)
  (exclude_from_sim no)
  (in_bom yes)
  (on_board yes)
  (dnp no)
  (property "Reference" "LED1" (at 107.95 57.15 0) (effects (font (size 1.27 1.27))))
  (property "Value" "LED_Small" (at 109.22 57.0865 0) (effects (font (size 1.27 1.27)) (hide yes)))
  (property "Footprint" "custom:LED_0603_1608Metric_Pad1.05x0.95mm_HandSolder_simple" (at 105.41 57.15 90) (effects (font (size 1.27 1.27)) (hide yes)))
  (property "Datasheet" "~" (at 105.41 57.15 90) (effects (font (size 1.27 1.27)) (hide yes)))
  (property "Description" "Light emitting diode, small symbol" (at 105.41 57.15 0) (effects (font (size 1.27 1.27)) (hide yes)))
  (pin "2")
  (pin "1"))
 (symbol
  (lib_id "power:GND")
  (at 27.94 194.31 90)
  (unit 1)
  (exclude_from_sim no)
  (in_bom yes)
  (on_board yes)
  (dnp no)
  (fields_autoplaced yes)
  (property "Reference" "#PWR02" (at 34.29 194.31 0) (effects (font (size 1.27 1.27)) (hide yes)))
  (property "Value" "GND" (at 31.75 194.3101 90) (effects (font (size 1.27 1.27)) (justify right)))
  (property "Footprint" "" (at 27.94 194.31 0) (effects (font (size 1.27 1.27)) (hide yes)))
  (property "Datasheet" "" (at 27.94 194.31 0) (effects (font (size 1.27 1.27)) (hide yes)))
  (property "Description" "Power symbol creates a global label with name \"GND\" , ground" (at 27.94 194.31 0) (effects (font (size 1.27 1.27)) (hide yes)))
  (pin "1"))
 (symbol
  (lib_id "power:VCC")
  (at 171.45 29.21 90)
  (mirror x)
  (unit 1)
  (exclude_from_sim no)
  (in_bom yes)
  (on_board yes)
  (dnp no)
  (fields_autoplaced yes)
  (property "Reference" "#PWR012" (at 175.26 29.21 0) (effects (font (size 1.27 1.27)) (hide yes)))
  (property "Value" "VIN" (at 167.64 29.2099 90) (effects (font (size 1.27 1.27)) (justify left)))
  (property "Footprint" "" (at 171.45 29.21 0) (effects (font (size 1.27 1.27)) (hide yes)))
  (property "Datasheet" "" (at 171.45 29.21 0) (effects (font (size 1.27 1.27)) (hide yes)))
  (property "Description" "Power symbol creates a global label with name \"VCC\"" (at 171.45 29.21 0) (effects (font (size 1.27 1.27)) (hide yes)))
  (pin "1"))
 (symbol
  (lib_id "Device:R_Small")
  (at 74.93 57.15 0)
  (mirror x)
  (unit 1)
  (exclude_from_sim no)
  (in_bom yes)
  (on_board yes)
  (dnp no)
  (property "Reference" "R2" (at 80.01 57.15 90) (effects (font (size 1.27 1.27))))
  (property "Value" "10K" (at 77.47 57.15 90) (effects (font (size 1.27 1.27))))
  (property "Footprint" "Resistor_SMD:R_0603_1608Metric_Pad0.98x0.95mm_HandSolder" (at 74.93 57.15 0) (effects (font (size 1.27 1.27)) (hide yes)))
  (property "Datasheet" "~" (at 74.93 57.15 0) (effects (font (size 1.27 1.27)) (hide yes)))
  (property "Description" "Resistor, small symbol" (at 74.93 57.15 0) (effects (font (size 1.27 1.27)) (hide yes)))
  (pin "2")
  (pin "1"))
 (symbol
  (lib_id "power:GND")
  (at 74.93 62.23 0)
  (unit 1)
  (exclude_from_sim no)
  (in_bom yes)
  (on_board yes)
  (dnp no)
  (fields_autoplaced yes)
  (property "Reference" "#PWR05" (at 74.93 68.58 0) (effects (font (size 1.27 1.27)) (hide yes)))
  (property "Value" "GND" (at 74.93 67.31 0) (effects (font (size 1.27 1.27))))
  (property "Footprint" "" (at 74.93 62.23 0) (effects (font (size 1.27 1.27)) (hide yes)))
  (property "Datasheet" "" (at 74.93 62.23 0) (effects (font (size 1.27 1.27)) (hide yes)))
  (property "Description" "Power symbol creates a global label with name \"GND\" , ground" (at 74.93 62.23 0) (effects (font (size 1.27 1.27)) (hide yes)))
  (pin "1"))
 (symbol
  (lib_id "power:GND")
  (at 105.41 62.23 0)
  (unit 1)
  (exclude_from_sim no)
  (in_bom yes)
  (on_board yes)
  (dnp no)
  (fields_autoplaced yes)
  (property "Reference" "#PWR07" (at 105.41 68.58 0) (effects (font (size 1.27 1.27)) (hide yes)))
  (property "Value" "GND" (at 105.41 67.31 0) (effects (font (size 1.27 1.27))))
  (property "Footprint" "" (at 105.41 62.23 0) (effects (font (size 1.27 1.27)) (hide yes)))
  (property "Datasheet" "" (at 105.41 62.23 0) (effects (font (size 1.27 1.27)) (hide yes)))
  (property "Description" "Power symbol creates a global label with name \"GND\" , ground" (at 105.41 62.23 0) (effects (font (size 1.27 1.27)) (hide yes)))
  (pin "1"))
 (sheet_instances
  (path ""
   (page "1"))))
